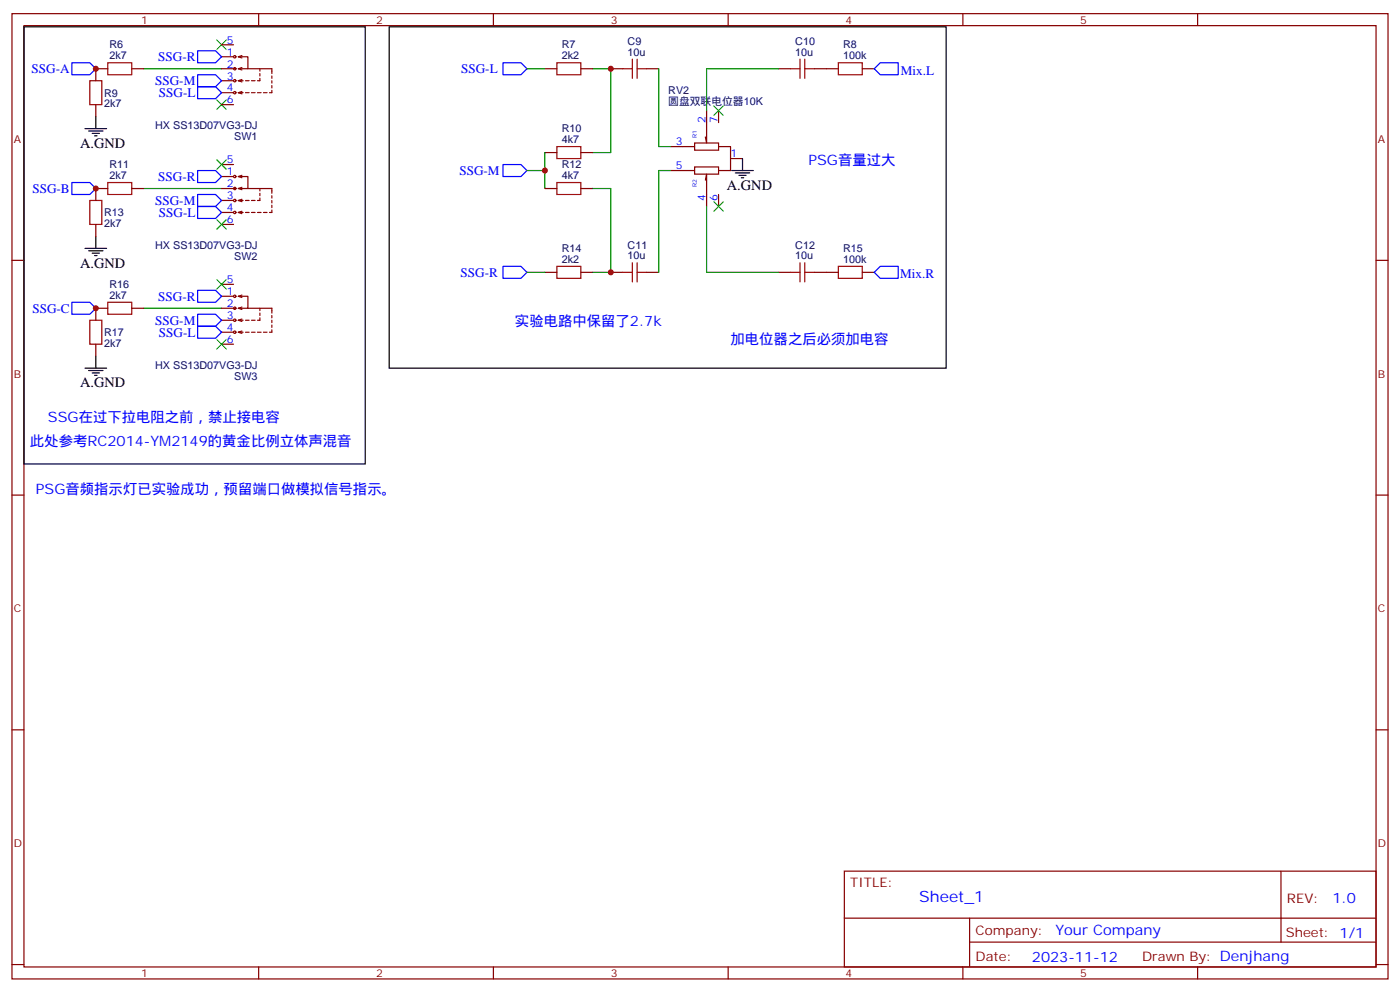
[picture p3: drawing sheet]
<svg xmlns="http://www.w3.org/2000/svg" width="412mm" height="292mm" viewBox="0 0 412 292" stroke-linecap="round" stroke-linejoin="round" font-family="sans-serif">
<g fill="none" stroke="#870000" stroke-width=".35">
<path d="M3.5 4h405.4v284.4h-405.4zM7.1 7.5h398.2v277.3h-398.2zM65.3 13.2h3.5M65.3 16.7h3.5M70.2 16.7h2.8v3.5h-2.8M70.2 16.7l1.1 .4M71.3 19.9l-1.1 .3M71.3 16.4l-1.1 .3M76.2 4v3.5M145.3 4v3.5M214.5 4v3.5M283.6 4v3.5"/>
<path d="M352.8 4v3.5M28.2 30.8v3.6M31.7 20.2h-3.5v3.6M38.8 20.2h3.5M65.3 20.2h4.2M65.3 27.3h3.5M65.3 23.8h3.5M65.3 30.8h3.5M70.2 27.3h1.4M70.2 23.8l1.1 .3M70.2 20.2l1.1 .4M70.2 23.8h1.4"/>
<path d="M70.2 27.3l1.1 .4M71.3 23.4l-1.1 .4M71.3 27l-1.1 .3M72.3 27.3h1.1M72.3 23.8h1.1M73 20.2h7.1v1.5M74.1 27.3h1M74.1 23.8h1M75.8 27.3h1.1M76.6 20.2v.8M76.6 21.7v.7M76.6 23.1v.7h-.8"/>
<path d="M77.6 27.3h1.1M80.1 22.4v.7M80.1 23.8v.7M80.1 25.2v.7M80.1 26.6v.7h-.7M160.5 20.2h3.5M171.1 20.2h3.5M179.9 20.2h3.5M190.5 20.2h3.5M208.1 32.6v9.5l-.3-1.7M211.7 32.6v3.5M229.3 20.2h3.5"/>
<path d="M239.9 20.2h7M254 20.2h3.5M31.7 55.5h-3.5v3.6M38.8 55.5h3.5M65.3 55.5h4.2M65.3 48.5h3.5M65.3 59.1h3.5M65.3 52h3.5M70.2 52h2.8v3.5h-2.8M70.2 59.1l1.1 .3M70.2 55.5l1.1 .4M70.2 52l1.1 .4"/>
<path d="M70.2 59.1h1.4M71.3 58.7l-1.1 .4M71.3 55.2l-1.1 .3M71.3 51.6l-1.1 .4M72.3 59.1h1.1M73 55.5h7.1v1.4M74.1 59.1h1M76.6 55.5v.7M76.6 56.9v.7M76.6 58.3v.8h-.8M80.1 57.6v.7M80.1 59.1v.7"/>
<path d="M160.5 55.5h3.5M160.5 44.9h3.5M171.1 55.5h3.5M171.1 44.9h3.5M197.6 43.2h7M197.6 50.2h7M204.6 42.1h7.1v2.1h-7.1zM204.6 49.2h7.1v2.1h-7.1zM207.8 53.1l.3-1.8v9.5M211.7 43.2h3.5v7h-3.5M211.7 57.3v3.5M215.2 46.7h3.5"/>
<path d="M3.5 76.7h3.6M28.2 66.1v3.5M65.3 62.6h3.5M65.3 66.1h3.5M70.2 62.6h1.4M70.2 62.6l1.1 .3M71.3 62.2l-1.1 .4M72.3 62.6h1.1M74.1 62.6h1M75.8 62.6h1.1M77.6 62.6h1.1M80.1 60.5v.7"/>
<path d="M80.1 61.9v.7h-.7M405.3 76.7h3.6M31.7 90.8h-3.5v3.5M38.8 90.8h3.5M65.3 90.8h4.2M65.3 83.7h3.5M65.3 97.9h3.5M65.3 94.3h3.5M65.3 87.3h3.5M70.2 87.3h2.8v3.5h-2.8M70.2 97.9h1.4M70.2 94.3l1.1 .4"/>
<path d="M70.2 90.8l1.1 .4M70.2 87.3l1.1 .3M70.2 94.3h1.4M70.2 97.9l1.1 .3M71.3 94l-1.1 .3M71.3 90.5l-1.1 .3M71.3 86.9l-1.1 .4M71.3 97.5l-1.1 .4M72.3 97.9h1.1M72.3 94.3h1.1M73 90.8h7.1v1.4M74.1 97.9h1"/>
<path d="M74.1 94.3h1M75.8 97.9h1.1M76.6 93.6v.7h-.8M76.6 90.8v.7M76.6 92.2v.7M77.6 97.9h1.1M80.1 97.2v.7h-.7M80.1 92.9v.7M80.1 94.3v.7M80.1 95.7v.7M160.5 80.2h3.5M171.1 80.2h3.5"/>
<path d="M179.9 80.2h3.5M190.5 80.2h3.5M229.3 80.2h3.5M239.9 80.2h7M254 80.2h3.5M28.2 101.4v3.5M65.3 101.4h3.5M3.5 145.8h3.6M405.3 145.8h3.6M3.5 215h3.6M405.3 215h3.6M248.7 256.6h156.6v28.2h-156.6z"/>
<path d="M377.3 256.6v20.9M248.7 270.5h156.5M285.6 277.5h119.6M285.6 270.5v14.1M3.5 284.1h3.6M76.2 284.8v3.6M145.3 284.8v3.6M214.5 284.8v3.6M283.6 284.8v3.6M352.8 284.8v3.6M405.3 284.1h3.6"/>
<circle cx="69.1" cy="16.7" r=".35"/>
<circle cx="69.1" cy="27.3" r=".35"/>
<circle cx="69.1" cy="23.8" r=".35"/>
<circle cx="69.1" cy="20.2" r=".35"/>
<circle cx="69.1" cy="52" r=".35"/>
<circle cx="69.1" cy="55.5" r=".35"/>
<circle cx="69.1" cy="59.1" r=".35"/>
<circle cx="69.1" cy="62.6" r=".35"/>
<circle cx="69.1" cy="94.3" r=".35"/>
<circle cx="69.1" cy="87.3" r=".35"/>
<circle cx="69.1" cy="90.8" r=".35"/>
<circle cx="69.1" cy="97.9" r=".35"/>
</g>
<g fill="none" stroke="#008700" stroke-width=".35">
<path d="M42.3 20.2h23M155.2 20.2h5.3M174.6 20.2h5.3v24.7h-5.3M194 20.2v23h3.6M229.3 20.2h-21.2v12.4M42.3 55.5h23M155.2 50.2h5.3M160.5 44.9v10.6M174.6 55.5h5.3v24.7h-5.3M197.6 50.2h-3.6v30M208.1 60.8v19.4h21.2M42.3 90.8h23"/>
<path d="M155.2 80.2h5.3"/>
</g>
<g fill="none" stroke="#a10000" stroke-width=".35">
<path d="M31.7 18.5h7.1v3.5h-7.1zM164 18.5h7.1v3.5h-7.1zM186.3 17.4v5.7M187.7 17.4v5.7M235.7 17.4v5.7M237.1 17.4v5.7M246.9 18.5h7.1v3.5h-7.1zM26.5 23.8h3.5v7h-3.5zM183.4 20.2h2.9M187.7 20.2h2.8M232.8 20.2h2.9M237.1 20.2h2.8"/>
<path d="M26.5 59.1h3.5v7h-3.5zM31.7 53.8h7.1v3.5h-7.1zM164 43.2h7.1v3.5h-7.1zM164 53.8h7.1v3.5h-7.1zM164 78.5h7.1v3.5h-7.1zM186.3 77.4v5.6M187.7 77.4v5.6M235.7 77.4v5.6M237.1 77.4v5.6M246.9 78.5h7.1v3.5h-7.1zM26.5 94.3h3.5v7.1h-3.5zM31.7 89h7.1v3.6h-7.1z"/>
<path d="M183.4 80.2h2.9M187.7 80.2h2.8M232.8 80.2h2.9M237.1 80.2h2.8"/>
</g>
<g fill="none" stroke="#000" stroke-width=".35">
<path d="M7.1 7.9h100.5v128.8h-100.5zM114.7 7.9h164v100.5h-164zM25 37.9h6.4M26.1 38.6h4.2M27.2 39.3h2.1M28.2 34.4v3.5M27.9 40h.7M215.5 50.2h6.4M216.6 50.9h4.2M217.7 51.6h2.1M218.4 52.4h.7M218.7 46.7v3.5"/>
<path d="M25 73.2h6.4M26.1 73.9h4.2M27.2 74.6h2.1M27.9 75.3h.7M28.2 69.6v3.6M25 108.4h6.4M26.1 109.1h4.2M27.2 109.9h2.1M27.9 110.6h.7M28.2 104.9v3.5"/>
</g>
<g fill="none" stroke="#00f" stroke-width=".35">
<path d="M21.2 18.5h5.3l1.7 1.7-1.7 1.8h-5.3zM58.2 15h5.3l1.8 1.7-1.8 1.8h-5.3zM148.2 18.5h5.3l1.7 1.7-1.7 1.8h-5.3zM259.3 18.5h5.3v3.5h-5.3l-1.8-1.8zM58.2 25.5h5.3l1.8 1.8-1.8 1.8h-5.3zM58.2 22h5.3l1.8 1.8-1.8 1.7h-5.3zM21.2 53.8h5.3l1.7 1.7-1.7 1.8h-5.3zM58.2 50.2h5.3l1.8 1.8-1.8 1.8h-5.3zM58.2 57.3h5.3l1.8 1.8-1.8 1.7h-5.3zM148.2 48.5h5.3l1.7 1.7-1.7 1.8h-5.3zM58.2 60.8h5.3l1.8 1.8-1.8 1.7h-5.3zM148.2 78.5h5.3l1.7 1.7-1.7 1.8h-5.3z"/>
<path d="M259.3 78.5h5.3v3.5h-5.3l-1.8-1.8zM21.2 89h5.3l1.7 1.8-1.7 1.8h-5.3zM58.2 85.5h5.3l1.8 1.8-1.8 1.7h-5.3zM58.2 92.6h5.3l1.8 1.7-1.8 1.8h-5.3zM58.2 96.1h5.3l1.8 1.8-1.8 1.7h-5.3z"/>
</g>
<g fill="none" stroke="#3c3" stroke-width=".35">
<path d="M63.9 11.8l2.8 2.8M66.7 11.8l-2.8 2.8M63.9 29.4l2.8 2.8M66.7 29.4l-2.8 2.8M210.3 31.2l2.8 2.8M213.1 31.2l-2.8 2.8M63.9 47.1l2.8 2.8M66.7 47.1l-2.8 2.8M210.3 59.4l2.8 2.8M213.1 59.4l-2.8 2.8M63.9 64.7l2.8 2.8M66.7 64.7l-2.8 2.8"/>
<path d="M63.9 82.3l2.8 2.9M63.9 100l2.8 2.8M66.7 82.3l-2.8 2.9M66.7 100l-2.8 2.8"/>
</g>
<g fill="#c00">
<circle cx="28.2" cy="90.8" r=".88"/>
<circle cx="28.2" cy="55.5" r=".88"/>
<circle cx="28.2" cy="20.2" r=".88"/>
<circle cx="160.5" cy="50.2" r=".88"/>
<circle cx="179.9" cy="20.2" r=".88"/>
<circle cx="179.9" cy="80.2" r=".88"/>
</g>
<text font-size="4.6" fill="#00f" x="270.8" y="265.6">Sheet_1</text>
<g font-size="4.2">
<text x="23.6" y="43.5">A.GND</text>
<text x="214.1" y="55.9">A.GND</text>
<text x="23.6" y="78.8">A.GND</text>
<text x="23.6" y="114.1">A.GND</text>
</g>
<g font-size="4.2" fill="#00f">
<text x="238.1" y="48.5">PSG音量过大</text>
<text x="151.7" y="96.1">实验电路中保留了2.7k</text>
<text x="215.2" y="101.4">加电位器之后必须加电容</text>
<text x="14.1" y="124.3">SSG在过下拉电阻之前，禁止接电容</text>
<text x="8.8" y="131.4">此处参考RC2014-YM2149的黄金比例立体声混音</text>
<text x="10.6" y="145.5">PSG音频指示灯已实验成功，预留端口做模拟信号指示。</text>
<text x="392.5" y="265.9">1.0</text>
<text x="310.9" y="275.4">Your Company</text>
<text x="304" y="283.2">2023-11-12</text>
</g>
<g font-size="3.9" fill="#00f">
<text x="46.6" y="18">SSG-R</text>
<text x="9.3" y="21.5">SSG-A</text>
<text x="135.8" y="21.5">SSG-L</text>
<text x="265.3" y="22">Mix.L</text>
<text x="45.7" y="25">SSG-M</text>
<text x="46.8" y="28.6">SSG-L</text>
<text x="46.6" y="53.3">SSG-R</text>
<text x="135.3" y="51.5">SSG-M</text>
<text x="9.6" y="56.8">SSG-B</text>
<text x="45.7" y="60.3">SSG-M</text>
<text x="46.8" y="63.9">SSG-L</text>
<text x="135.7" y="81.5">SSG-R</text>
<text x="265.2" y="82">Mix.R</text>
<text x="46.6" y="88.5">SSG-R</text>
<text x="9.6" y="92.1">SSG-C</text>
<text x="45.7" y="95.6">SSG-M</text>
<text x="46.8" y="99.1">SSG-L</text>
</g>
<g font-size="3.9" fill="#800">
<text x="250.5" y="261.2">TITLE:</text>
<text x="379.1" y="265.9">REV:</text>
<text x="287.4" y="275.4">Company:</text>
<text x="378.7" y="276">Sheet: 1/1</text>
<text x="287.4" y="283.1">Date:</text>
<text x="336.4" y="283.2">Drawn By: Denjhang</text>
</g>
<g font-size="3.2" fill="#800">
<text x="41.6" y="7">1</text>
<text x="110.8" y="7">2</text>
<text x="179.9" y="7">3</text>
<text x="249.1" y="7">4</text>
<text x="318.2" y="7">5</text>
<text x="4.1" y="42.1">A</text>
<text x="405.9" y="42.1">A</text>
<text x="4.1" y="111.3">B</text>
<text x="405.9" y="111.3">B</text>
<text x="4.1" y="180.4">C</text>
<text x="405.9" y="180.4">C</text>
<text x="4.1" y="249.6">D</text>
<text x="405.9" y="249.6">D</text>
<text x="41.6" y="287.8">1</text>
<text x="110.8" y="287.8">2</text>
<text x="179.9" y="287.8">3</text>
<text x="249.1" y="287.8">4</text>
<text x="318.2" y="287.8">5</text>
</g>
<g font-size="3.2" fill="#000080">
<text x="32.3" y="17.4">2k7</text>
<text x="32.3" y="14.3">R6</text>
<text x="165.5" y="17.4">2k2</text>
<text x="165.5" y="14.3">R7</text>
<text x="184.9" y="16.4">10u</text>
<text x="184.9" y="13.2">C9</text>
<text x="234.3" y="16.4">10u</text>
<text x="234.3" y="13.2">C10</text>
<text x="248.4" y="17.4">100k</text>
<text x="248.4" y="14.2">R8</text>
<text x="30.7" y="28.5">R9</text>
<text x="196.8" y="27.7">RV2</text>
<text x="30.7" y="31.6">2k7</text>
<text x="196.8" y="30.8">圆盘双联电位器10K</text>
<text x="45.7" y="38.1">HX SS13D07VG3-DJ</text>
<text x="69" y="41.2">SW1</text>
<text x="165.5" y="38.9">R10</text>
<text x="165.5" y="42.1">4k7</text>
<text x="32.3" y="52.7">2k7</text>
<text x="32.3" y="49.5">R11</text>
<text x="165.5" y="52.7">4k7</text>
<text x="165.5" y="49.5">R12</text>
<text x="30.7" y="63.7">R13</text>
<text x="30.7" y="66.9">2k7</text>
<text x="45.7" y="73.3">HX SS13D07VG3-DJ</text>
<text x="69" y="76.5">SW2</text>
<text x="165.5" y="77.4">2k2</text>
<text x="165.5" y="74.2">R14</text>
<text x="184.9" y="76.3">10u</text>
<text x="184.9" y="73.2">C11</text>
<text x="234.3" y="76.3">10u</text>
<text x="234.3" y="73.2">C12</text>
<text x="248.4" y="77.4">100k</text>
<text x="248.4" y="74.2">R15</text>
<text x="32.3" y="88">2k7</text>
<text x="32.3" y="84.8">R16</text>
<text x="30.7" y="99">R17</text>
<text x="30.7" y="102.2">2k7</text>
<text x="45.7" y="108.6">HX SS13D07VG3-DJ</text>
<text x="69" y="111.8">SW3</text>
</g>
<g font-size="3.2" fill="#00f">
<text x="66.8" y="12.8">5</text>
<text x="66.8" y="16.4">1</text>
<text x="66.8" y="23.4">3</text>
<text x="66.8" y="19.9">2</text>
<text x="66.8" y="27">4</text>
<text x="66.8" y="30.5">6</text>
<text x="207.8" y="36.1" transform="rotate(-90 207.8 36.1)">2</text>
<text x="211.3" y="36.1" transform="rotate(-90 211.3 36.1)">7</text>
<text x="199.1" y="42.8">3</text>
<text x="215.2" y="46.4">1</text>
<text x="66.8" y="48.1">5</text>
<text x="66.8" y="51.6">1</text>
<text x="199.1" y="49.9">5</text>
<text x="66.8" y="58.7">3</text>
<text x="66.8" y="55.2">2</text>
<text x="207.8" y="59.3" transform="rotate(-90 207.8 59.3)">4</text>
<text x="211.3" y="59.3" transform="rotate(-90 211.3 59.3)">6</text>
<text x="66.8" y="62.2">4</text>
<text x="66.8" y="65.8">6</text>
<text x="66.8" y="83.4">5</text>
<text x="66.8" y="86.9">1</text>
<text x="66.8" y="94">3</text>
<text x="66.8" y="90.5">2</text>
<text x="66.8" y="97.5">4</text>
<text x="66.8" y="101">6</text>
</g>
<g font-size="1.8" fill="#00f">
<text x="205.3" y="40.7" transform="rotate(-90 205.3 40.7)">R1</text>
<text x="205.3" y="55.2" transform="rotate(-90 205.3 55.2)">R2</text>
</g>
</svg>
